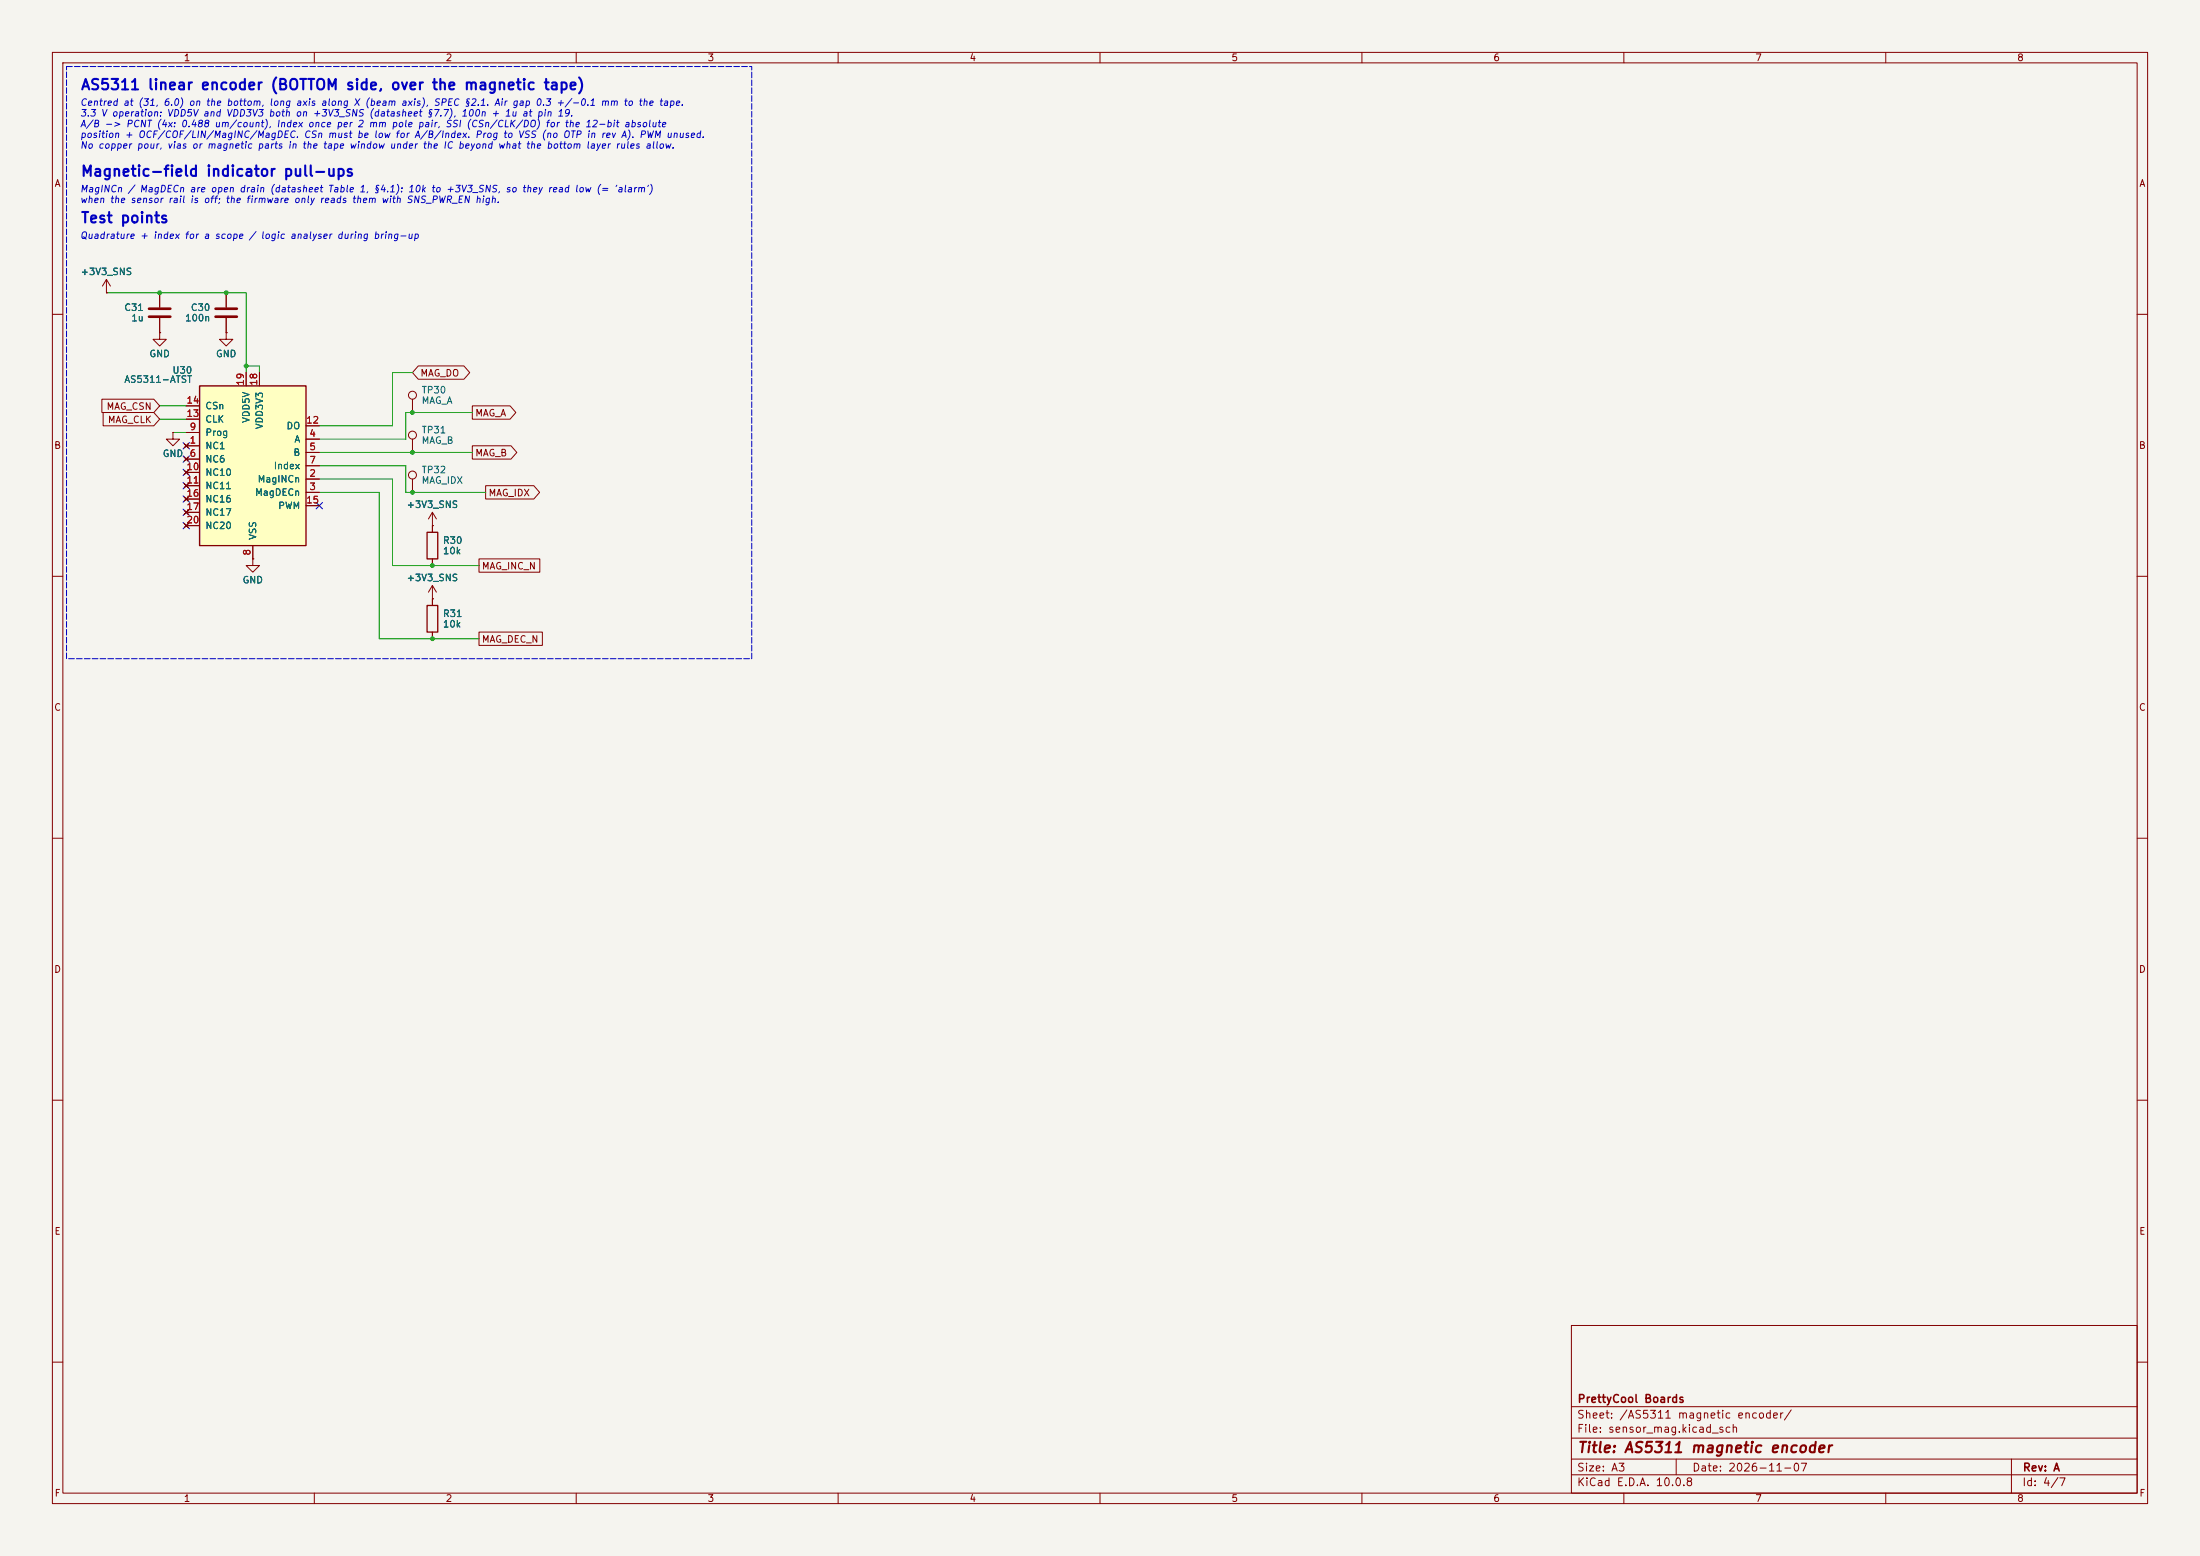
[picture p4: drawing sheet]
(kicad_sch
 (version 20260306)
 (generator "eeschema")
 (generator_version "10.0")
 (paper "A3")
 (title_block
  (title "AS5311 magnetic encoder")
  (date "2026-11-07")
  (rev "A")
  (company "PrettyCool Boards"))
 (lib_symbols
  (symbol "Connector:TestPoint"
   (pin_numbers (hide yes))
   (pin_names
    (offset 0.762) (hide yes)) (exclude_from_sim no) (in_bom yes) (on_board yes)
   (in_pos_files yes)
   (duplicate_pin_numbers_are_jumpers no)
   (property "Reference" "TP" (at 0 6.858 0) (show_name no) (do_not_autoplace no) (effects (font (size 1.27 1.27))))
   (property "Value" "TestPoint" (at 0 5.08 0) (show_name no) (do_not_autoplace no) (effects (font (size 1.27 1.27))))
   (property "Footprint" "" (at 5.08 0 0) (show_name no) (do_not_autoplace no) (hide yes) (effects (font (size 1.27 1.27))))
   (property "Datasheet" "" (at 5.08 0 0) (show_name no) (do_not_autoplace no) (hide yes) (effects (font (size 1.27 1.27))))
   (property "Description" "test point" (at 0 0 0) (show_name no) (do_not_autoplace no) (hide yes) (effects (font (size 1.27 1.27))))
   (symbol "TestPoint_0_1"
    (circle (center 0 3.302) (radius 0.762) (stroke (width 0) (type default)) (fill (type none))))
   (symbol "TestPoint_1_1"
    (pin passive line (at 0 0 90) (length 2.54) (name "1" (effects (font (size 1.27 1.27)))) (number "1" (effects (font (size 1.27 1.27))))))
   (embedded_fonts no))
  (symbol "Device:C"
   (pin_numbers (hide yes))
   (pin_names
    (offset 0.254)) (exclude_from_sim no) (in_bom yes) (on_board yes)
   (in_pos_files yes)
   (duplicate_pin_numbers_are_jumpers no)
   (property "Reference" "C" (at 0.635 2.54 0) (show_name no) (do_not_autoplace no) (effects (font (size 1.27 1.27)) (justify left)))
   (property "Value" "C" (at 0.635 -2.54 0) (show_name no) (do_not_autoplace no) (effects (font (size 1.27 1.27)) (justify left)))
   (property "Footprint" "" (at 0.9652 -3.81 0) (show_name no) (do_not_autoplace no) (hide yes) (effects (font (size 1.27 1.27))))
   (property "Datasheet" "" (at 0 0 0) (show_name no) (do_not_autoplace no) (hide yes) (effects (font (size 1.27 1.27))))
   (property "Description" "Unpolarized capacitor" (at 0 0 0) (show_name no) (do_not_autoplace no) (hide yes) (effects (font (size 1.27 1.27))))
   (symbol "C_0_1"
    (polyline (pts (xy -2.032 0.762) (xy 2.032 0.762)) (stroke (width 0.508) (type default)) (fill (type none)))
    (polyline (pts (xy -2.032 -0.762) (xy 2.032 -0.762)) (stroke (width 0.508) (type default)) (fill (type none))))
   (symbol "C_1_1"
    (pin passive line (at 0 3.81 270) (length 2.794) (name "" (effects (font (size 1.27 1.27)))) (number "1" (effects (font (size 1.27 1.27)))))
    (pin passive line (at 0 -3.81 90) (length 2.794) (name "" (effects (font (size 1.27 1.27)))) (number "2" (effects (font (size 1.27 1.27))))))
   (embedded_fonts no))
  (symbol "Device:R"
   (pin_numbers (hide yes))
   (pin_names
    (offset 0)) (exclude_from_sim no) (in_bom yes) (on_board yes)
   (in_pos_files yes)
   (duplicate_pin_numbers_are_jumpers no)
   (property "Reference" "R" (at 2.032 0 90) (show_name no) (do_not_autoplace no) (effects (font (size 1.27 1.27))))
   (property "Value" "R" (at 0 0 90) (show_name no) (do_not_autoplace no) (effects (font (size 1.27 1.27))))
   (property "Footprint" "" (at -1.778 0 90) (show_name no) (do_not_autoplace no) (hide yes) (effects (font (size 1.27 1.27))))
   (property "Datasheet" "" (at 0 0 0) (show_name no) (do_not_autoplace no) (hide yes) (effects (font (size 1.27 1.27))))
   (property "Description" "Resistor" (at 0 0 0) (show_name no) (do_not_autoplace no) (hide yes) (effects (font (size 1.27 1.27))))
   (symbol "R_0_1"
    (rectangle (start -1.016 -2.54) (end 1.016 2.54) (stroke (width 0.254) (type default)) (fill (type none))))
   (symbol "R_1_1"
    (pin passive line (at 0 3.81 270) (length 1.27) (name "" (effects (font (size 1.27 1.27)))) (number "1" (effects (font (size 1.27 1.27)))))
    (pin passive line (at 0 -3.81 90) (length 1.27) (name "" (effects (font (size 1.27 1.27)))) (number "2" (effects (font (size 1.27 1.27))))))
   (embedded_fonts no))
  (symbol "caliper:AS5311"
   (pin_names
    (offset 1.016)) (exclude_from_sim no) (in_bom yes) (on_board yes)
   (in_pos_files yes)
   (duplicate_pin_numbers_are_jumpers no)
   (property "Reference" "U" (at -10.16 16.51 0) (show_name no) (do_not_autoplace no) (effects (font (size 1.27 1.27)) (justify left bottom)))
   (property "Value" "AS5311" (at -10.16 -16.51 0) (show_name no) (do_not_autoplace no) (effects (font (size 1.27 1.27)) (justify left top)))
   (property "Footprint" "Package_SO:TSSOP-20_4.4x6.5mm_P0.65mm" (at 0 0 0) (hide yes) (show_name no) (do_not_autoplace no) (effects (font (size 1.27 1.27))))
   (property "Datasheet" "https://ams-osram.com/products/sensor-solutions/position-sensors/ams-as5311-linear-position-sensor" (at 0 0 0) (hide yes) (show_name no) (do_not_autoplace no) (effects (font (size 1.27 1.27))))
   (property "Description" "High-resolution magnetic linear encoder, 2.0 mm pole pair, 12-bit SSI + A/B/Index, TSSOP-20" (at 0 0 0) (hide yes) (show_name no) (do_not_autoplace no) (effects (font (size 1.27 1.27))))
   (symbol "AS5311_0_1"
    (rectangle (start -10.16 15.24) (end 10.16 -15.24) (stroke (width 0.254) (type default)) (fill (type background))))
   (symbol "AS5311_1_1"
    (pin input line (at -12.7 11.43 0) (length 2.54) (name "CSn" (effects (font (size 1.27 1.27)))) (number "14" (effects (font (size 1.27 1.27)))))
    (pin input line (at -12.7 8.89 0) (length 2.54) (name "CLK" (effects (font (size 1.27 1.27)))) (number "13" (effects (font (size 1.27 1.27)))))
    (pin input line (at -12.7 6.35 0) (length 2.54) (name "Prog" (effects (font (size 1.27 1.27)))) (number "9" (effects (font (size 1.27 1.27)))))
    (pin no_connect line (at -12.7 3.81 0) (length 2.54) (name "NC1" (effects (font (size 1.27 1.27)))) (number "1" (effects (font (size 1.27 1.27)))))
    (pin no_connect line (at -12.7 1.27 0) (length 2.54) (name "NC6" (effects (font (size 1.27 1.27)))) (number "6" (effects (font (size 1.27 1.27)))))
    (pin no_connect line (at -12.7 -1.27 0) (length 2.54) (name "NC10" (effects (font (size 1.27 1.27)))) (number "10" (effects (font (size 1.27 1.27)))))
    (pin no_connect line (at -12.7 -3.81 0) (length 2.54) (name "NC11" (effects (font (size 1.27 1.27)))) (number "11" (effects (font (size 1.27 1.27)))))
    (pin no_connect line (at -12.7 -6.35 0) (length 2.54) (name "NC16" (effects (font (size 1.27 1.27)))) (number "16" (effects (font (size 1.27 1.27)))))
    (pin no_connect line (at -12.7 -8.89 0) (length 2.54) (name "NC17" (effects (font (size 1.27 1.27)))) (number "17" (effects (font (size 1.27 1.27)))))
    (pin no_connect line (at -12.7 -11.43 0) (length 2.54) (name "NC20" (effects (font (size 1.27 1.27)))) (number "20" (effects (font (size 1.27 1.27)))))
    (pin tri_state line (at 12.7 7.62 180) (length 2.54) (name "DO" (effects (font (size 1.27 1.27)))) (number "12" (effects (font (size 1.27 1.27)))))
    (pin output line (at 12.7 5.08 180) (length 2.54) (name "A" (effects (font (size 1.27 1.27)))) (number "4" (effects (font (size 1.27 1.27)))))
    (pin output line (at 12.7 2.54 180) (length 2.54) (name "B" (effects (font (size 1.27 1.27)))) (number "5" (effects (font (size 1.27 1.27)))))
    (pin output line (at 12.7 0 180) (length 2.54) (name "Index" (effects (font (size 1.27 1.27)))) (number "7" (effects (font (size 1.27 1.27)))))
    (pin open_collector line (at 12.7 -2.54 180) (length 2.54) (name "MagINCn" (effects (font (size 1.27 1.27)))) (number "2" (effects (font (size 1.27 1.27)))))
    (pin open_collector line (at 12.7 -5.08 180) (length 2.54) (name "MagDECn" (effects (font (size 1.27 1.27)))) (number "3" (effects (font (size 1.27 1.27)))))
    (pin output line (at 12.7 -7.62 180) (length 2.54) (name "PWM" (effects (font (size 1.27 1.27)))) (number "15" (effects (font (size 1.27 1.27)))))
    (pin power_in line (at -1.27 17.78 270) (length 2.54) (name "VDD5V" (effects (font (size 1.27 1.27)))) (number "19" (effects (font (size 1.27 1.27)))))
    (pin power_in line (at 1.27 17.78 270) (length 2.54) (name "VDD3V3" (effects (font (size 1.27 1.27)))) (number "18" (effects (font (size 1.27 1.27)))))
    (pin power_in line (at 0 -17.78 90) (length 2.54) (name "VSS" (effects (font (size 1.27 1.27)))) (number "8" (effects (font (size 1.27 1.27))))))
   (embedded_fonts no))
  (symbol "power:GND"
   (power global)
   (pin_numbers (hide yes))
   (pin_names
    (offset 0) (hide yes)) (exclude_from_sim no) (in_bom yes) (on_board yes)
   (in_pos_files yes)
   (duplicate_pin_numbers_are_jumpers no)
   (property "Reference" "#PWR" (at 0 -6.35 0) (show_name no) (do_not_autoplace no) (hide yes) (effects (font (size 1.27 1.27))))
   (property "Value" "GND" (at 0 -3.81 0) (show_name no) (do_not_autoplace no) (effects (font (size 1.27 1.27))))
   (property "Footprint" "" (at 0 0 0) (show_name no) (do_not_autoplace no) (hide yes) (effects (font (size 1.27 1.27))))
   (property "Datasheet" "" (at 0 0 0) (show_name no) (do_not_autoplace no) (hide yes) (effects (font (size 1.27 1.27))))
   (property "Description" "Power symbol creates a global label with name \"GND\" , ground" (at 0 0 0) (show_name no) (do_not_autoplace no) (hide yes) (effects (font (size 1.27 1.27))))
   (symbol "GND_0_1"
    (polyline (pts (xy 0 0) (xy 0 -1.27) (xy 1.27 -1.27) (xy 0 -2.54) (xy -1.27 -1.27) (xy 0 -1.27)) (stroke (width 0) (type default)) (fill (type none))))
   (symbol "GND_1_1"
    (pin power_in line (at 0 0 270) (length 0) (name "" (effects (font (size 1.27 1.27)))) (number "1" (effects (font (size 1.27 1.27))))))
   (embedded_fonts no))
  (symbol "power:VCC"
   (power global)
   (pin_numbers (hide yes))
   (pin_names
    (offset 0) (hide yes)) (exclude_from_sim no) (in_bom yes) (on_board yes)
   (in_pos_files yes)
   (duplicate_pin_numbers_are_jumpers no)
   (property "Reference" "#PWR" (at 0 -3.81 0) (show_name no) (do_not_autoplace no) (hide yes) (effects (font (size 1.27 1.27))))
   (property "Value" "VCC" (at 0 3.556 0) (show_name no) (do_not_autoplace no) (effects (font (size 1.27 1.27))))
   (property "Footprint" "" (at 0 0 0) (show_name no) (do_not_autoplace no) (hide yes) (effects (font (size 1.27 1.27))))
   (property "Datasheet" "" (at 0 0 0) (show_name no) (do_not_autoplace no) (hide yes) (effects (font (size 1.27 1.27))))
   (property "Description" "Power symbol creates a global label with name \"VCC\"" (at 0 0 0) (show_name no) (do_not_autoplace no) (hide yes) (effects (font (size 1.27 1.27))))
   (symbol "VCC_0_1"
    (polyline (pts (xy -0.762 1.27) (xy 0 2.54)) (stroke (width 0) (type default)) (fill (type none)))
    (polyline (pts (xy 0 2.54) (xy 0.762 1.27)) (stroke (width 0) (type default)) (fill (type none)))
    (polyline (pts (xy 0 0) (xy 0 2.54)) (stroke (width 0) (type default)) (fill (type none))))
   (symbol "VCC_1_1"
    (pin power_in line (at 0 0 90) (length 0) (name "" (effects (font (size 1.27 1.27)))) (number "1" (effects (font (size 1.27 1.27))))))
   (embedded_fonts no)))
 (text "AS5311 linear encoder (BOTTOM side, over the magnetic tape)"
  (exclude_from_sim no)
  (at 15.24 15.24 0)
  (effects (font (size 2 2)
    (bold yes)) (justify left top)))
 (text "Centred at (31, 6.0) on the bottom, long axis along X (beam axis), SPEC §2.1. Air gap 0.3 +/-0.1 mm to the tape.\n3.3 V operation: VDD5V and VDD3V3 both on +3V3_SNS (datasheet §7.7), 100n + 1u at pin 19.\nA/B -> PCNT (4x: 0.488 um/count), Index once per 2 mm pole pair, SSI (CSn/CLK/DO) for the 12-bit absolute\nposition + OCF/COF/LIN/MagINC/MagDEC. CSn must be low for A/B/Index. Prog to VSS (no OTP in rev A). PWM unused.\nNo copper pour, vias or magnetic parts in the tape window under the IC beyond what the bottom layer rules allow."
  (exclude_from_sim no)
  (at 15.24 19.05 0)
  (effects (font (size 1.27 1.27)
    (italic yes)) (justify left top)))
 (text "Magnetic-field indicator pull-ups"
  (exclude_from_sim no)
  (at 15.24 31.75 0)
  (effects (font (size 2 2)
    (bold yes)) (justify left top)))
 (text "MagINCn / MagDECn are open drain (datasheet Table 1, §4.1): 10k to +3V3_SNS, so they read low (= 'alarm')\nwhen the sensor rail is off; the firmware only reads them with SNS_PWR_EN high."
  (exclude_from_sim no)
  (at 15.24 35.56 0)
  (effects (font (size 1.27 1.27)
    (italic yes)) (justify left top)))
 (text "Test points"
  (exclude_from_sim no)
  (at 15.24 40.64 0)
  (effects (font (size 2 2)
    (bold yes)) (justify left top)))
 (text "Quadrature + index for a scope / logic analyser during bring-up"
  (exclude_from_sim no)
  (at 15.24 44.45 0)
  (effects (font (size 1.27 1.27)
    (italic yes)) (justify left top)))
 (rectangle
  (start 12.7 12.7)
  (end 143.51 125.73)
  (stroke (width 0.1) (type dash))
  (fill (type none)))
 (symbol
  (lib_id "caliper:AS5311")
  (at 48.26 88.9 0)
  (unit 1)
  (body_style 1)
  (exclude_from_sim no)
  (in_bom yes)
  (on_board yes)
  (in_pos_files yes)
  (dnp no)
  (property "Reference" "U30" (at 36.8 70.66 0) (show_name no) (do_not_autoplace no) (effects (font (size 1.27 1.27)) (justify right)))
  (property "Value" "AS5311-ATST" (at 36.8 72.41 0) (show_name no) (do_not_autoplace no) (effects (font (size 1.27 1.27)) (justify right)))
  (property "Footprint" "Package_SO:TSSOP-20_4.4x6.5mm_P0.65mm" (at 48.26 88.9 0) (hide yes) (show_name no) (do_not_autoplace no) (effects (font (size 1.27 1.27))))
  (property "Datasheet" "https://ams-osram.com/products/sensor-solutions/position-sensors/ams-as5311-linear-position-sensor" (at 48.26 88.9 0) (hide yes) (show_name no) (do_not_autoplace no) (effects (font (size 1.27 1.27))))
  (property "Description" "High-resolution magnetic linear encoder, 2.0 mm pole pair, 12-bit SSI + A/B/Index, TSSOP-20" (at 48.26 88.9 0) (hide yes) (show_name no) (do_not_autoplace no) (effects (font (size 1.27 1.27))))
  (property "MPN" "AS5311-ATST" (at 48.26 88.9 0) (hide yes) (show_name no) (do_not_autoplace no) (effects (font (size 1.27 1.27))))
  (property "Manufacturer" "ams OSRAM" (at 48.26 88.9 0) (hide yes) (show_name no) (do_not_autoplace no) (effects (font (size 1.27 1.27))))
  (property "LCSC" "C22459687" (at 48.26 88.9 0) (hide yes) (show_name no) (do_not_autoplace no) (effects (font (size 1.27 1.27))))
  (property "JLC" "LCSC stock was 80 pcs (2026-11): order early, else consign/hand-place" (at 48.26 88.9 0) (hide yes) (show_name no) (do_not_autoplace no) (effects (font (size 1.27 1.27))))
  (pin "14")
  (pin "13")
  (pin "9")
  (pin "1")
  (pin "6")
  (pin "10")
  (pin "11")
  (pin "16")
  (pin "17")
  (pin "20")
  (pin "12")
  (pin "4")
  (pin "5")
  (pin "7")
  (pin "2")
  (pin "3")
  (pin "15")
  (pin "19")
  (pin "18")
  (pin "8"))
 (symbol
  (lib_id "power:GND")
  (at 33.02 82.55 0)
  (unit 1)
  (body_style 1)
  (exclude_from_sim no)
  (in_bom yes)
  (on_board yes)
  (in_pos_files yes)
  (dnp no)
  (property "Reference" "#PWR04001" (at 33.02 82.55 0) (hide yes) (show_name no) (do_not_autoplace no) (effects (font (size 1.27 1.27))))
  (property "Value" "GND" (at 33.02 85.85 0) (show_name no) (do_not_autoplace no) (effects (font (size 1.27 1.27)) (justify top)))
  (property "Footprint" "" (at 33.02 82.55 0) (hide yes) (show_name no) (do_not_autoplace no) (effects (font (size 1.27 1.27))))
  (property "Datasheet" "" (at 33.02 82.55 0) (hide yes) (show_name no) (do_not_autoplace no) (effects (font (size 1.27 1.27))))
  (property "Description" "" (at 33.02 82.55 0) (hide yes) (show_name no) (do_not_autoplace no) (effects (font (size 1.27 1.27))))
  (pin "1"))
 (no_connect
  (at 35.56 85.09))
 (no_connect
  (at 35.56 87.63))
 (no_connect
  (at 35.56 90.17))
 (no_connect
  (at 35.56 92.71))
 (no_connect
  (at 35.56 95.25))
 (no_connect
  (at 35.56 97.79))
 (no_connect
  (at 35.56 100.33))
 (no_connect
  (at 60.96 96.52))
 (symbol
  (lib_id "power:GND")
  (at 48.26 106.68 0)
  (unit 1)
  (body_style 1)
  (exclude_from_sim no)
  (in_bom yes)
  (on_board yes)
  (in_pos_files yes)
  (dnp no)
  (property "Reference" "#PWR04002" (at 48.26 106.68 0) (hide yes) (show_name no) (do_not_autoplace no) (effects (font (size 1.27 1.27))))
  (property "Value" "GND" (at 48.26 109.98 0) (show_name no) (do_not_autoplace no) (effects (font (size 1.27 1.27)) (justify top)))
  (property "Footprint" "" (at 48.26 106.68 0) (hide yes) (show_name no) (do_not_autoplace no) (effects (font (size 1.27 1.27))))
  (property "Datasheet" "" (at 48.26 106.68 0) (hide yes) (show_name no) (do_not_autoplace no) (effects (font (size 1.27 1.27))))
  (property "Description" "" (at 48.26 106.68 0) (hide yes) (show_name no) (do_not_autoplace no) (effects (font (size 1.27 1.27))))
  (pin "1"))
 (global_label "MAG_CSN"
  (shape input)
  (at 30.48 77.47 180)
  (fields_autoplaced yes)
  (effects (font (size 1.27 1.27)) (justify right))
  (property "Intersheetrefs" "${INTERSHEET_REFS}" (at 30.48 77.47 180) (hide yes) (show_name no) (do_not_autoplace no) (effects (font (size 1.27 1.27)) (justify right))))
 (global_label "MAG_CLK"
  (shape input)
  (at 30.48 80.01 180)
  (fields_autoplaced yes)
  (effects (font (size 1.27 1.27)) (justify right))
  (property "Intersheetrefs" "${INTERSHEET_REFS}" (at 30.48 80.01 180) (hide yes) (show_name no) (do_not_autoplace no) (effects (font (size 1.27 1.27)) (justify right))))
 (global_label "MAG_DO"
  (shape tri_state)
  (at 78.74 71.12 0)
  (fields_autoplaced yes)
  (effects (font (size 1.27 1.27)) (justify left))
  (property "Intersheetrefs" "${INTERSHEET_REFS}" (at 78.74 71.12 0) (hide yes) (show_name no) (do_not_autoplace no) (effects (font (size 1.27 1.27)) (justify left))))
 (symbol
  (lib_id "Connector:TestPoint")
  (at 78.74 78.74 0)
  (unit 1)
  (body_style 1)
  (exclude_from_sim no)
  (in_bom no)
  (on_board yes)
  (in_pos_files yes)
  (dnp no)
  (property "Reference" "TP30" (at 80.402 74.438 0) (show_name no) (do_not_autoplace no) (effects (font (size 1.27 1.27)) (justify left)))
  (property "Value" "MAG_A" (at 80.402 76.438 0) (show_name no) (do_not_autoplace no) (effects (font (size 1.27 1.27)) (justify left)))
  (property "Footprint" "TestPoint:TestPoint_Pad_D1.0mm" (at 78.74 78.74 0) (hide yes) (show_name no) (do_not_autoplace no) (effects (font (size 1.27 1.27))))
  (property "Datasheet" "" (at 78.74 78.74 0) (hide yes) (show_name no) (do_not_autoplace no) (effects (font (size 1.27 1.27))))
  (property "Description" "test point" (at 78.74 78.74 0) (hide yes) (show_name no) (do_not_autoplace no) (effects (font (size 1.27 1.27))))
  (pin "1"))
 (global_label "MAG_A"
  (shape output)
  (at 90.17 78.74 0)
  (fields_autoplaced yes)
  (effects (font (size 1.27 1.27)) (justify left))
  (property "Intersheetrefs" "${INTERSHEET_REFS}" (at 90.17 78.74 0) (hide yes) (show_name no) (do_not_autoplace no) (effects (font (size 1.27 1.27)) (justify left))))
 (symbol
  (lib_id "Connector:TestPoint")
  (at 78.74 86.36 0)
  (unit 1)
  (body_style 1)
  (exclude_from_sim no)
  (in_bom no)
  (on_board yes)
  (in_pos_files yes)
  (dnp no)
  (property "Reference" "TP31" (at 80.402 82.058 0) (show_name no) (do_not_autoplace no) (effects (font (size 1.27 1.27)) (justify left)))
  (property "Value" "MAG_B" (at 80.402 84.058 0) (show_name no) (do_not_autoplace no) (effects (font (size 1.27 1.27)) (justify left)))
  (property "Footprint" "TestPoint:TestPoint_Pad_D1.0mm" (at 78.74 86.36 0) (hide yes) (show_name no) (do_not_autoplace no) (effects (font (size 1.27 1.27))))
  (property "Datasheet" "" (at 78.74 86.36 0) (hide yes) (show_name no) (do_not_autoplace no) (effects (font (size 1.27 1.27))))
  (property "Description" "test point" (at 78.74 86.36 0) (hide yes) (show_name no) (do_not_autoplace no) (effects (font (size 1.27 1.27))))
  (pin "1"))
 (global_label "MAG_B"
  (shape output)
  (at 90.17 86.36 0)
  (fields_autoplaced yes)
  (effects (font (size 1.27 1.27)) (justify left))
  (property "Intersheetrefs" "${INTERSHEET_REFS}" (at 90.17 86.36 0) (hide yes) (show_name no) (do_not_autoplace no) (effects (font (size 1.27 1.27)) (justify left))))
 (symbol
  (lib_id "Connector:TestPoint")
  (at 78.74 93.98 0)
  (unit 1)
  (body_style 1)
  (exclude_from_sim no)
  (in_bom no)
  (on_board yes)
  (in_pos_files yes)
  (dnp no)
  (property "Reference" "TP32" (at 80.402 89.678 0) (show_name no) (do_not_autoplace no) (effects (font (size 1.27 1.27)) (justify left)))
  (property "Value" "MAG_IDX" (at 80.402 91.678 0) (show_name no) (do_not_autoplace no) (effects (font (size 1.27 1.27)) (justify left)))
  (property "Footprint" "TestPoint:TestPoint_Pad_D1.0mm" (at 78.74 93.98 0) (hide yes) (show_name no) (do_not_autoplace no) (effects (font (size 1.27 1.27))))
  (property "Datasheet" "" (at 78.74 93.98 0) (hide yes) (show_name no) (do_not_autoplace no) (effects (font (size 1.27 1.27))))
  (property "Description" "test point" (at 78.74 93.98 0) (hide yes) (show_name no) (do_not_autoplace no) (effects (font (size 1.27 1.27))))
  (pin "1"))
 (global_label "MAG_IDX"
  (shape output)
  (at 92.71 93.98 0)
  (fields_autoplaced yes)
  (effects (font (size 1.27 1.27)) (justify left))
  (property "Intersheetrefs" "${INTERSHEET_REFS}" (at 92.71 93.98 0) (hide yes) (show_name no) (do_not_autoplace no) (effects (font (size 1.27 1.27)) (justify left))))
 (symbol
  (lib_id "Device:R")
  (at 82.55 104.14 0)
  (unit 1)
  (body_style 1)
  (exclude_from_sim no)
  (in_bom yes)
  (on_board yes)
  (in_pos_files yes)
  (dnp no)
  (property "Reference" "R30" (at 84.466 103.14 0) (show_name no) (do_not_autoplace no) (effects (font (size 1.27 1.27)) (justify left)))
  (property "Value" "10k" (at 84.466 105.14 0) (show_name no) (do_not_autoplace no) (effects (font (size 1.27 1.27)) (justify left)))
  (property "Footprint" "Resistor_SMD:R_0402_1005Metric" (at 82.55 104.14 0) (hide yes) (show_name no) (do_not_autoplace no) (effects (font (size 1.27 1.27))))
  (property "Datasheet" "" (at 82.55 104.14 0) (hide yes) (show_name no) (do_not_autoplace no) (effects (font (size 1.27 1.27))))
  (property "Description" "Resistor" (at 82.55 104.14 0) (hide yes) (show_name no) (do_not_autoplace no) (effects (font (size 1.27 1.27))))
  (property "MPN" "0402WGF1002TCE" (at 82.55 104.14 0) (hide yes) (show_name no) (do_not_autoplace no) (effects (font (size 1.27 1.27))))
  (property "Manufacturer" "UNI-ROYAL" (at 82.55 104.14 0) (hide yes) (show_name no) (do_not_autoplace no) (effects (font (size 1.27 1.27))))
  (property "LCSC" "C25744" (at 82.55 104.14 0) (hide yes) (show_name no) (do_not_autoplace no) (effects (font (size 1.27 1.27))))
  (pin "1")
  (pin "2"))
 (symbol
  (lib_id "power:VCC")
  (at 82.55 100.33 0)
  (unit 1)
  (body_style 1)
  (exclude_from_sim no)
  (in_bom yes)
  (on_board yes)
  (in_pos_files yes)
  (dnp no)
  (property "Reference" "#PWR04003" (at 82.55 100.33 0) (hide yes) (show_name no) (do_not_autoplace no) (effects (font (size 1.27 1.27))))
  (property "Value" "+3V3_SNS" (at 82.55 97.03 0) (show_name no) (do_not_autoplace no) (effects (font (size 1.27 1.27)) (justify bottom)))
  (property "Footprint" "" (at 82.55 100.33 0) (hide yes) (show_name no) (do_not_autoplace no) (effects (font (size 1.27 1.27))))
  (property "Datasheet" "" (at 82.55 100.33 0) (hide yes) (show_name no) (do_not_autoplace no) (effects (font (size 1.27 1.27))))
  (property "Description" "" (at 82.55 100.33 0) (hide yes) (show_name no) (do_not_autoplace no) (effects (font (size 1.27 1.27))))
  (pin "1"))
 (global_label "MAG_INC_N"
  (shape passive)
  (at 91.44 107.95 0)
  (fields_autoplaced yes)
  (effects (font (size 1.27 1.27)) (justify left))
  (property "Intersheetrefs" "${INTERSHEET_REFS}" (at 91.44 107.95 0) (hide yes) (show_name no) (do_not_autoplace no) (effects (font (size 1.27 1.27)) (justify left))))
 (symbol
  (lib_id "Device:R")
  (at 82.55 118.11 0)
  (unit 1)
  (body_style 1)
  (exclude_from_sim no)
  (in_bom yes)
  (on_board yes)
  (in_pos_files yes)
  (dnp no)
  (property "Reference" "R31" (at 84.466 117.11 0) (show_name no) (do_not_autoplace no) (effects (font (size 1.27 1.27)) (justify left)))
  (property "Value" "10k" (at 84.466 119.11 0) (show_name no) (do_not_autoplace no) (effects (font (size 1.27 1.27)) (justify left)))
  (property "Footprint" "Resistor_SMD:R_0402_1005Metric" (at 82.55 118.11 0) (hide yes) (show_name no) (do_not_autoplace no) (effects (font (size 1.27 1.27))))
  (property "Datasheet" "" (at 82.55 118.11 0) (hide yes) (show_name no) (do_not_autoplace no) (effects (font (size 1.27 1.27))))
  (property "Description" "Resistor" (at 82.55 118.11 0) (hide yes) (show_name no) (do_not_autoplace no) (effects (font (size 1.27 1.27))))
  (property "MPN" "0402WGF1002TCE" (at 82.55 118.11 0) (hide yes) (show_name no) (do_not_autoplace no) (effects (font (size 1.27 1.27))))
  (property "Manufacturer" "UNI-ROYAL" (at 82.55 118.11 0) (hide yes) (show_name no) (do_not_autoplace no) (effects (font (size 1.27 1.27))))
  (property "LCSC" "C25744" (at 82.55 118.11 0) (hide yes) (show_name no) (do_not_autoplace no) (effects (font (size 1.27 1.27))))
  (pin "1")
  (pin "2"))
 (symbol
  (lib_id "power:VCC")
  (at 82.55 114.3 0)
  (unit 1)
  (body_style 1)
  (exclude_from_sim no)
  (in_bom yes)
  (on_board yes)
  (in_pos_files yes)
  (dnp no)
  (property "Reference" "#PWR04004" (at 82.55 114.3 0) (hide yes) (show_name no) (do_not_autoplace no) (effects (font (size 1.27 1.27))))
  (property "Value" "+3V3_SNS" (at 82.55 111 0) (show_name no) (do_not_autoplace no) (effects (font (size 1.27 1.27)) (justify bottom)))
  (property "Footprint" "" (at 82.55 114.3 0) (hide yes) (show_name no) (do_not_autoplace no) (effects (font (size 1.27 1.27))))
  (property "Datasheet" "" (at 82.55 114.3 0) (hide yes) (show_name no) (do_not_autoplace no) (effects (font (size 1.27 1.27))))
  (property "Description" "" (at 82.55 114.3 0) (hide yes) (show_name no) (do_not_autoplace no) (effects (font (size 1.27 1.27))))
  (pin "1"))
 (global_label "MAG_DEC_N"
  (shape passive)
  (at 91.44 121.92 0)
  (fields_autoplaced yes)
  (effects (font (size 1.27 1.27)) (justify left))
  (property "Intersheetrefs" "${INTERSHEET_REFS}" (at 91.44 121.92 0) (hide yes) (show_name no) (do_not_autoplace no) (effects (font (size 1.27 1.27)) (justify left))))
 (symbol
  (lib_id "Device:C")
  (at 43.18 59.69 0)
  (unit 1)
  (body_style 1)
  (exclude_from_sim no)
  (in_bom yes)
  (on_board yes)
  (in_pos_files yes)
  (dnp no)
  (property "Reference" "C30" (at 40.248 58.69 0) (show_name no) (do_not_autoplace no) (effects (font (size 1.27 1.27)) (justify right)))
  (property "Value" "100n" (at 40.248 60.69 0) (show_name no) (do_not_autoplace no) (effects (font (size 1.27 1.27)) (justify right)))
  (property "Footprint" "Capacitor_SMD:C_0402_1005Metric" (at 43.18 59.69 0) (hide yes) (show_name no) (do_not_autoplace no) (effects (font (size 1.27 1.27))))
  (property "Datasheet" "" (at 43.18 59.69 0) (hide yes) (show_name no) (do_not_autoplace no) (effects (font (size 1.27 1.27))))
  (property "Description" "Unpolarized capacitor" (at 43.18 59.69 0) (hide yes) (show_name no) (do_not_autoplace no) (effects (font (size 1.27 1.27))))
  (property "MPN" "CL05B104KO5NNNC" (at 43.18 59.69 0) (hide yes) (show_name no) (do_not_autoplace no) (effects (font (size 1.27 1.27))))
  (property "Manufacturer" "Samsung Electro-Mechanics" (at 43.18 59.69 0) (hide yes) (show_name no) (do_not_autoplace no) (effects (font (size 1.27 1.27))))
  (property "LCSC" "C1525" (at 43.18 59.69 0) (hide yes) (show_name no) (do_not_autoplace no) (effects (font (size 1.27 1.27))))
  (pin "1")
  (pin "2"))
 (symbol
  (lib_id "power:GND")
  (at 43.18 63.5 0)
  (unit 1)
  (body_style 1)
  (exclude_from_sim no)
  (in_bom yes)
  (on_board yes)
  (in_pos_files yes)
  (dnp no)
  (property "Reference" "#PWR04005" (at 43.18 63.5 0) (hide yes) (show_name no) (do_not_autoplace no) (effects (font (size 1.27 1.27))))
  (property "Value" "GND" (at 43.18 66.8 0) (show_name no) (do_not_autoplace no) (effects (font (size 1.27 1.27)) (justify top)))
  (property "Footprint" "" (at 43.18 63.5 0) (hide yes) (show_name no) (do_not_autoplace no) (effects (font (size 1.27 1.27))))
  (property "Datasheet" "" (at 43.18 63.5 0) (hide yes) (show_name no) (do_not_autoplace no) (effects (font (size 1.27 1.27))))
  (property "Description" "" (at 43.18 63.5 0) (hide yes) (show_name no) (do_not_autoplace no) (effects (font (size 1.27 1.27))))
  (pin "1"))
 (symbol
  (lib_id "Device:C")
  (at 30.48 59.69 0)
  (unit 1)
  (body_style 1)
  (exclude_from_sim no)
  (in_bom yes)
  (on_board yes)
  (in_pos_files yes)
  (dnp no)
  (property "Reference" "C31" (at 27.548 58.69 0) (show_name no) (do_not_autoplace no) (effects (font (size 1.27 1.27)) (justify right)))
  (property "Value" "1u" (at 27.548 60.69 0) (show_name no) (do_not_autoplace no) (effects (font (size 1.27 1.27)) (justify right)))
  (property "Footprint" "Capacitor_SMD:C_0402_1005Metric" (at 30.48 59.69 0) (hide yes) (show_name no) (do_not_autoplace no) (effects (font (size 1.27 1.27))))
  (property "Datasheet" "" (at 30.48 59.69 0) (hide yes) (show_name no) (do_not_autoplace no) (effects (font (size 1.27 1.27))))
  (property "Description" "Unpolarized capacitor" (at 30.48 59.69 0) (hide yes) (show_name no) (do_not_autoplace no) (effects (font (size 1.27 1.27))))
  (property "MPN" "CL05A105KA5NQNC" (at 30.48 59.69 0) (hide yes) (show_name no) (do_not_autoplace no) (effects (font (size 1.27 1.27))))
  (property "Manufacturer" "Samsung Electro-Mechanics" (at 30.48 59.69 0) (hide yes) (show_name no) (do_not_autoplace no) (effects (font (size 1.27 1.27))))
  (property "LCSC" "C52923" (at 30.48 59.69 0) (hide yes) (show_name no) (do_not_autoplace no) (effects (font (size 1.27 1.27))))
  (pin "1")
  (pin "2"))
 (symbol
  (lib_id "power:GND")
  (at 30.48 63.5 0)
  (unit 1)
  (body_style 1)
  (exclude_from_sim no)
  (in_bom yes)
  (on_board yes)
  (in_pos_files yes)
  (dnp no)
  (property "Reference" "#PWR04006" (at 30.48 63.5 0) (hide yes) (show_name no) (do_not_autoplace no) (effects (font (size 1.27 1.27))))
  (property "Value" "GND" (at 30.48 66.8 0) (show_name no) (do_not_autoplace no) (effects (font (size 1.27 1.27)) (justify top)))
  (property "Footprint" "" (at 30.48 63.5 0) (hide yes) (show_name no) (do_not_autoplace no) (effects (font (size 1.27 1.27))))
  (property "Datasheet" "" (at 30.48 63.5 0) (hide yes) (show_name no) (do_not_autoplace no) (effects (font (size 1.27 1.27))))
  (property "Description" "" (at 30.48 63.5 0) (hide yes) (show_name no) (do_not_autoplace no) (effects (font (size 1.27 1.27))))
  (pin "1"))
 (symbol
  (lib_id "power:VCC")
  (at 20.32 55.88 0)
  (unit 1)
  (body_style 1)
  (exclude_from_sim no)
  (in_bom yes)
  (on_board yes)
  (in_pos_files yes)
  (dnp no)
  (property "Reference" "#PWR04007" (at 20.32 55.88 0) (hide yes) (show_name no) (do_not_autoplace no) (effects (font (size 1.27 1.27))))
  (property "Value" "+3V3_SNS" (at 20.32 52.58 0) (show_name no) (do_not_autoplace no) (effects (font (size 1.27 1.27)) (justify bottom)))
  (property "Footprint" "" (at 20.32 55.88 0) (hide yes) (show_name no) (do_not_autoplace no) (effects (font (size 1.27 1.27))))
  (property "Datasheet" "" (at 20.32 55.88 0) (hide yes) (show_name no) (do_not_autoplace no) (effects (font (size 1.27 1.27))))
  (property "Description" "" (at 20.32 55.88 0) (hide yes) (show_name no) (do_not_autoplace no) (effects (font (size 1.27 1.27))))
  (pin "1"))
 (wire
  (pts (xy 20.32 55.88) (xy 30.48 55.88))
  (stroke (width 0) (type default)))
 (wire
  (pts (xy 30.48 55.88) (xy 43.18 55.88))
  (stroke (width 0) (type default)))
 (wire
  (pts (xy 43.18 55.88) (xy 46.99 55.88))
  (stroke (width 0) (type default)))
 (wire
  (pts (xy 46.99 55.88) (xy 46.99 69.85))
  (stroke (width 0) (type default)))
 (wire
  (pts (xy 46.99 69.85) (xy 46.99 71.12))
  (stroke (width 0) (type default)))
 (wire
  (pts (xy 46.99 69.85) (xy 49.53 69.85))
  (stroke (width 0) (type default)))
 (wire
  (pts (xy 49.53 69.85) (xy 49.53 71.12))
  (stroke (width 0) (type default)))
 (wire
  (pts (xy 33.02 82.55) (xy 35.56 82.55))
  (stroke (width 0) (type default)))
 (wire
  (pts (xy 60.96 83.82) (xy 77.47 83.82))
  (stroke (width 0) (type default)))
 (wire
  (pts (xy 77.47 78.74) (xy 77.47 83.82))
  (stroke (width 0) (type default)))
 (wire
  (pts (xy 77.47 78.74) (xy 78.74 78.74))
  (stroke (width 0) (type default)))
 (wire
  (pts (xy 78.74 78.74) (xy 90.17 78.74))
  (stroke (width 0) (type default)))
 (wire
  (pts (xy 60.96 86.36) (xy 78.74 86.36))
  (stroke (width 0) (type default)))
 (wire
  (pts (xy 78.74 86.36) (xy 90.17 86.36))
  (stroke (width 0) (type default)))
 (wire
  (pts (xy 30.48 80.01) (xy 35.56 80.01))
  (stroke (width 0) (type default)))
 (wire
  (pts (xy 30.48 77.47) (xy 35.56 77.47))
  (stroke (width 0) (type default)))
 (wire
  (pts (xy 60.96 93.98) (xy 72.39 93.98))
  (stroke (width 0) (type default)))
 (wire
  (pts (xy 72.39 93.98) (xy 72.39 121.92))
  (stroke (width 0) (type default)))
 (wire
  (pts (xy 72.39 121.92) (xy 82.55 121.92))
  (stroke (width 0) (type default)))
 (wire
  (pts (xy 82.55 121.92) (xy 91.44 121.92))
  (stroke (width 0) (type default)))
 (wire
  (pts (xy 60.96 81.28) (xy 74.93 81.28))
  (stroke (width 0) (type default)))
 (wire
  (pts (xy 74.93 71.12) (xy 74.93 81.28))
  (stroke (width 0) (type default)))
 (wire
  (pts (xy 74.93 71.12) (xy 78.74 71.12))
  (stroke (width 0) (type default)))
 (wire
  (pts (xy 60.96 88.9) (xy 77.47 88.9))
  (stroke (width 0) (type default)))
 (wire
  (pts (xy 77.47 88.9) (xy 77.47 93.98))
  (stroke (width 0) (type default)))
 (wire
  (pts (xy 77.47 93.98) (xy 78.74 93.98))
  (stroke (width 0) (type default)))
 (wire
  (pts (xy 78.74 93.98) (xy 92.71 93.98))
  (stroke (width 0) (type default)))
 (wire
  (pts (xy 60.96 91.44) (xy 74.93 91.44))
  (stroke (width 0) (type default)))
 (wire
  (pts (xy 74.93 91.44) (xy 74.93 107.95))
  (stroke (width 0) (type default)))
 (wire
  (pts (xy 74.93 107.95) (xy 82.55 107.95))
  (stroke (width 0) (type default)))
 (wire
  (pts (xy 82.55 107.95) (xy 91.44 107.95))
  (stroke (width 0) (type default)))
 (junction
  (at 30.48 55.88)
  (diameter 0)
  (color 0 0 0 0))
 (junction
  (at 43.18 55.88)
  (diameter 0)
  (color 0 0 0 0))
 (junction
  (at 46.99 69.85)
  (diameter 0)
  (color 0 0 0 0))
 (junction
  (at 78.74 78.74)
  (diameter 0)
  (color 0 0 0 0))
 (junction
  (at 78.74 86.36)
  (diameter 0)
  (color 0 0 0 0))
 (junction
  (at 78.74 93.98)
  (diameter 0)
  (color 0 0 0 0))
 (junction
  (at 82.55 107.95)
  (diameter 0)
  (color 0 0 0 0))
 (junction
  (at 82.55 121.92)
  (diameter 0)
  (color 0 0 0 0)))
